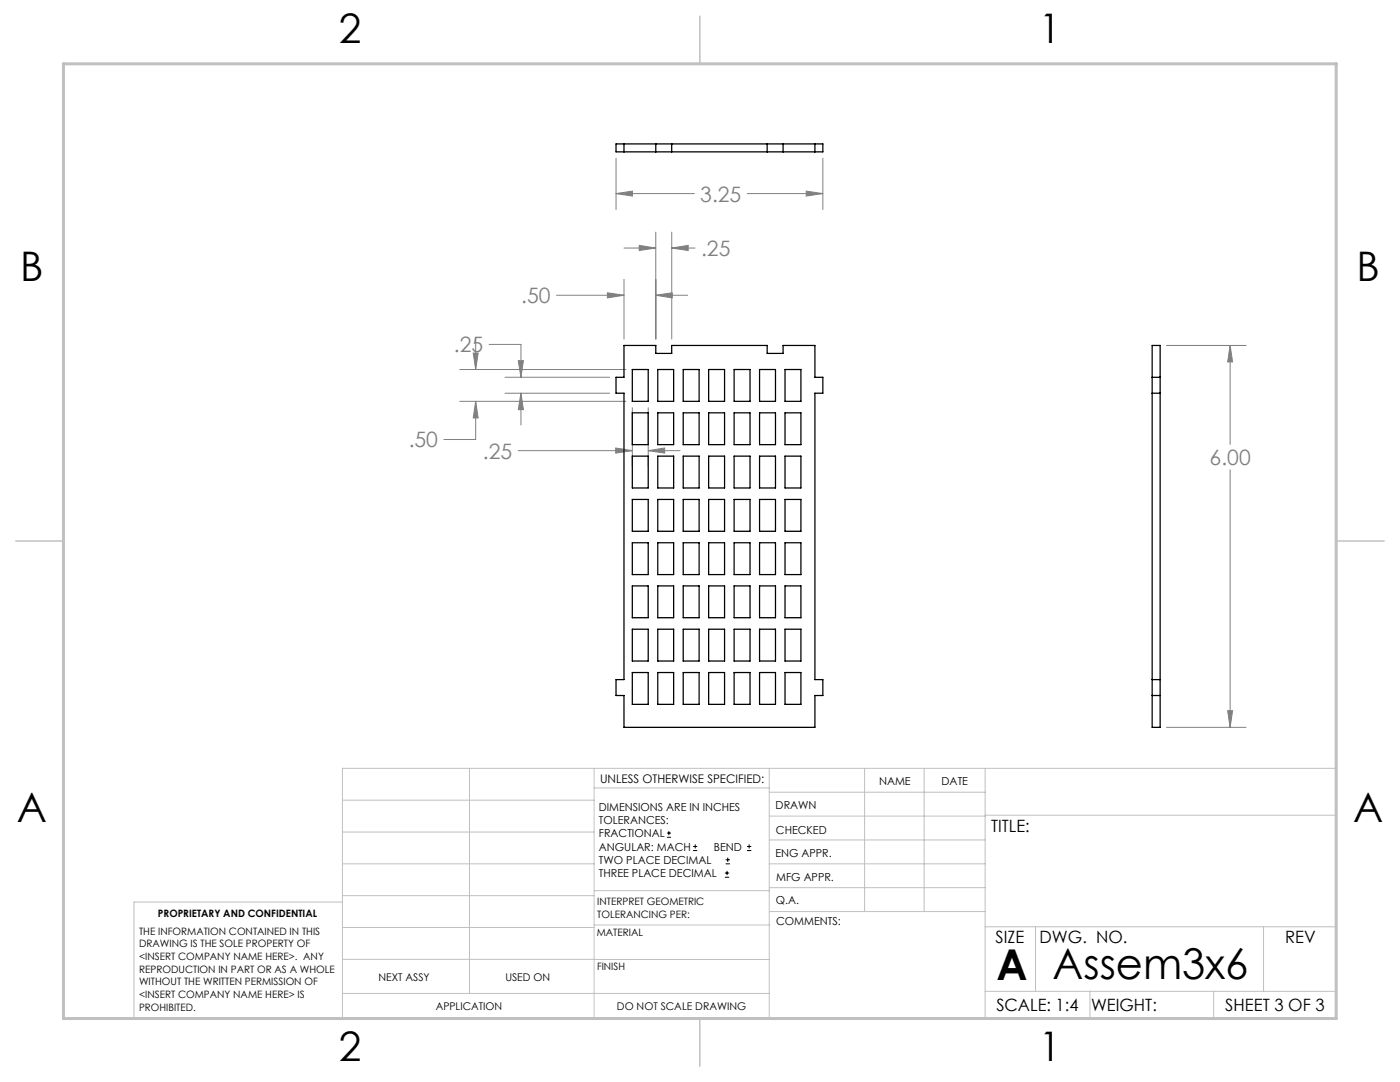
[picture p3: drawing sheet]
<svg xmlns="http://www.w3.org/2000/svg" width="279mm" height="216mm" viewBox="0 0 279 216" stroke-linecap="round" stroke-linejoin="round" font-family="sans-serif">
<g fill="none" stroke="#000" stroke-width=".2">
<path d="M133.1 167.1h.8M133.1 166.2h.8M133.5 165.8v.9M138.3 169.7h.8M138.3 168.9h.8M138.7 168.5v.8M144.7 175h.8M144.7 174.2h.8M144.8 172.4h.9M144.8 171.6h.9M145.1 173.8v.8M145.2 171.1v.9"/>
<path d="M149.1 169.7h.8M149.1 168.9h.8M149.5 168.5v.8"/>
</g>
<g fill="none" stroke="#808080" stroke-width=".2">
<path d="M122.9 31.6v10.2M122.9 38.6h15.7M122.9 38.6l3.3-.5v1zM149.1 38.6h15.1M160.9 38.1l3.3 .5-3.3 .5zM164.2 31.6v10.2M111.1 58.9h13.4M121.2 58.4l3.3 .5-3.3 .5zM124.5 55.7v12M124.5 49.5h6.4M127.6 49l3.3 .5-3.3 .5zM130.9 46.3v21.4"/>
<path d="M130.9 58.9h6.3M130.9 58.9l3.3-.5v1zM134.1 46.3v21.4M134.1 49.5h4.6M134.1 49.5l3.2-.5v1zM91.8 73.7h33.1M94.4 70.4h1l-.5 3.3zM94.9 67.4v6.3M97.6 68.7h6.4v6.6M100.8 78.5h20.9M100.8 75.3h20.9M103.4 72h1.1l-.5 3.3z"/>
<path d="M104 78.5v6.3M104 78.5l.5 3.2h-1.1zM232.8 68.9h15.9M245.5 68.9v19.8M245.5 68.9l.5 3.3h-1zM91.8 80.1h33.1M94.9 80.1v7.6h-6.3M94.9 80.1l.5 3.3h-1zM103.4 89.9h22.8M122.9 89.4l3.3 .5-3.3 .5zM126.2 81.4v11.7M129.4 81.4v11.7"/>
<path d="M129.4 89.9h6.3M129.4 89.9l3.2-.5v1zM245.5 93.7v51.4M232.8 145.1h15.9M245 141.8h1l-.5 3.3z"/>
</g>
<g fill="none" stroke="#c0c0c0" stroke-width=".2">
<path d="M68.3 159.7h50.3M93.7 153.3v44.9M118.6 153.3v49.9M118.6 157.2h34.9M153.5 153.3v49.9M153.5 158.1h43.1M172.5 153.3v28.6M184.4 153.3v28.6M196.6 153.3v49.9M68.3 180h-41.6v23.2h240v-49.9h-198.4v49.9M68.3 178.7h50.3M68.3 172.4h50.3"/>
<path d="M68.3 166h50.3M118.6 177.7h35M153.5 167.6h43.1M153.5 162.8h43.1M153.5 172.4h43.1M153.5 177.1h43.1M196.6 162.7h70.1M68.3 198.2h85.2M68.3 191.4l85.2 .1M68.3 185.1h50.3M118.6 184.6h35M153.6 181.9h43"/>
<path d="M196.6 197.8h70.1M196.6 184.9h70.1M206.7 184.9v12.9M217.5 197.8v5.4M242.2 197.8v5.4M252.2 184.9v12.9"/>
</g>
<path d="M139.7 3.2v9.5M3.1 107.9h9.6M266.7 107.9h9.5M139.7 203.2v9.6" fill="none" stroke="#c0c0c0" stroke-width=".3"/>
<path d="M12.7 12.7h254v190.5h-254z" fill="none" stroke="#c0c0c0" stroke-width=".6"/>
<path d="M104 78.5l.5 3.2h-1.1zM103.4 72h1.1l-.5 3.3zM121.2 58.4l3.3 .5-3.3 .5zM130.9 58.9l3.3-.5v1zM127.6 49l3.3 .5-3.3 .5zM134.1 49.5l3.2-.5v1zM94.4 70.4h1l-.5 3.3zM94.9 80.1l.5 3.3h-1zM122.9 89.4l3.3 .5-3.3 .5zM129.4 89.9l3.2-.5v1zM122.9 38.6l3.3-.5v1zM160.9 38.1l3.3 .5-3.3 .5zM245.5 68.9l.5 3.3h-1zM245 141.8h1l-.5 3.3z" fill="#808080"/>
<g fill="none" stroke="#000" stroke-width=".25">
<path d="M122.9 28.7h41.3v1.6h-41.3zM124.5 28.7v1.6M130.9 28.7v1.6M134.1 28.7v1.6M153.1 28.7v1.6M156.3 28.7v1.6M162.6 28.7v1.6M124.5 68.9h6.4v1.6h3.2v-1.6h19v1.6h3.2v-1.6h6.3v6.4h1.6v3.2h-1.6v57.1h1.6v3.2h-1.6v6.3h-38.1v-6.3h-1.6v-3.2h1.6v-57.1h-1.6v-3.2h1.6zM126.2 73.7h3.2v6.4h-3.2zM131.3 73.7h3.1v6.4h-3.1zM136.3 73.7h3.2v6.4h-3.2zM141.4 73.7h3.2v6.4h-3.2z"/>
<path d="M146.5 73.7h3.2v6.4h-3.2zM151.6 73.7h3.2v6.4h-3.2zM156.7 73.7h3.1v6.4h-3.1zM229.9 75.3h1.6M229.9 68.9h1.6v76.2h-1.6zM229.9 78.5h1.6M126.2 82.4h3.2v6.3h-3.2zM126.2 91h3.2v6.4h-3.2zM126.2 99.7h3.2v6.3h-3.2zM131.3 82.4h3.1v6.3h-3.1zM131.3 91h3.1v6.4h-3.1zM131.3 99.7h3.1v6.3h-3.1z"/>
<path d="M136.3 82.4h3.2v6.3h-3.2zM136.3 91h3.2v6.4h-3.2zM136.3 99.7h3.2v6.3h-3.2zM141.4 82.4h3.2v6.3h-3.2zM141.4 91h3.2v6.4h-3.2zM141.4 99.7h3.2v6.3h-3.2zM146.5 82.4h3.2v6.3h-3.2zM146.5 91h3.2v6.4h-3.2zM146.5 99.7h3.2v6.3h-3.2zM151.6 82.4h3.2v6.3h-3.2zM151.6 91h3.2v6.4h-3.2zM151.6 99.7h3.2v6.3h-3.2z"/>
<path d="M156.7 82.4h3.1v6.3h-3.1zM156.7 91h3.1v6.4h-3.1zM156.7 99.7h3.1v6.3h-3.1zM126.2 108.3h3.2v6.4h-3.2zM126.2 116.9h3.2v6.4h-3.2zM131.3 108.3h3.1v6.4h-3.1zM131.3 116.9h3.1v6.4h-3.1zM136.3 108.3h3.2v6.4h-3.2zM136.3 116.9h3.2v6.4h-3.2zM141.4 108.3h3.2v6.4h-3.2zM141.4 116.9h3.2v6.4h-3.2zM146.5 108.3h3.2v6.4h-3.2z"/>
<path d="M146.5 116.9h3.2v6.4h-3.2zM151.6 108.3h3.2v6.4h-3.2zM151.6 116.9h3.2v6.4h-3.2zM156.7 108.3h3.1v6.4h-3.1zM156.7 116.9h3.1v6.4h-3.1zM126.2 134.2h3.2v6.3h-3.2zM126.2 125.6h3.2v6.3h-3.2zM131.3 134.2h3.1v6.3h-3.1zM131.3 125.6h3.1v6.3h-3.1zM136.3 134.2h3.2v6.3h-3.2zM136.3 125.6h3.2v6.3h-3.2zM141.4 134.2h3.2v6.3h-3.2z"/>
<path d="M141.4 125.6h3.2v6.3h-3.2zM146.5 134.2h3.2v6.3h-3.2zM146.5 125.6h3.2v6.3h-3.2zM151.6 134.2h3.2v6.3h-3.2zM151.6 125.6h3.2v6.3h-3.2zM156.7 134.2h3.1v6.3h-3.1zM156.7 125.6h3.1v6.3h-3.1zM229.9 135.6h1.6M229.9 138.8h1.6"/>
</g>
<g font-size="8.5">
<text x="198.9" y="195.5">A</text>
<text x="210.1" y="195.4">Assem3x6</text>
</g>
<g font-size="8.1">
<text x="67.6" y="8.5">2</text>
<text x="207.3" y="8.5">1</text>
<text x="4" y="56.2">B</text>
<text x="270.7" y="56.2">B</text>
<text x="3.3" y="164.1">A</text>
<text x="270" y="164.1">A</text>
<text x="67.6" y="211.7">2</text>
<text x="207.3" y="211.7">1</text>
</g>
<g font-size="4.2" fill="#808080">
<text x="139.8" y="40.2">3.25</text>
<text x="139.9" y="51.1">.25</text>
<text x="104" y="60.5">.50</text>
<text x="90.6" y="70.3">.25</text>
<text x="81.6" y="89.3">.50</text>
<text x="96.4" y="91.5">.25</text>
<text x="241.4" y="92.8">6.00</text>
</g>
<g font-size="3.4">
<text x="197.8" y="166">TITLE:</text>
<text x="198.7" y="188.1">SIZE</text>
<text x="207.5" y="188.1">DWG. NO.</text>
<text x="256.5" y="188.2">REV</text>
<text x="198.8" y="201.7">SCALE: 1:4</text>
<text x="217.7" y="201.8">WEIGHT:</text>
<text x="244.5" y="201.7">SHEET 3 OF 3</text>
</g>
<text font-size="2.4" x="119.8" y="156.2">UNLESS OTHERWISE SPECIFIED:</text>
<g font-size="2.2">
<text x="119.5" y="161.8">DIMENSIONS ARE IN INCHES</text>
<text x="154.8" y="161.4">DRAWN</text>
<text x="175.4" y="156.6">NAME</text>
<text x="187.9" y="156.7">DATE</text>
<text x="119.5" y="164.4">TOLERANCES:</text>
<text x="119.5" y="167.1">FRACTIONAL</text>
<text x="154.9" y="166.3">CHECKED</text>
<text x="119.5" y="169.7">ANGULAR: MACH</text>
<text x="119.5" y="172.4">TWO PLACE DECIMAL</text>
<text x="142.5" y="169.7">BEND</text>
<text x="154.8" y="171">ENG APPR.</text>
<text x="119.5" y="175">THREE PLACE DECIMAL</text>
<text x="154.9" y="175.7">MFG APPR.</text>
<text x="154.9" y="180.4">Q.A.</text>
<text x="154.9" y="184.6">COMMENTS:</text>
</g>
<g font-size="2.1">
<text x="75.5" y="195.7">NEXT ASSY</text>
<text x="100.9" y="195.7">USED ON</text>
<text x="86.9" y="201.5">APPLICATION</text>
<text x="123.1" y="201.6">DO NOT SCALE DRAWING</text>
</g>
<g font-size="2">
<text x="31.5" y="182.9">PROPRIETARY AND CONFIDENTIAL</text>
<text x="119.2" y="180.6">INTERPRET GEOMETRIC</text>
<text x="119.2" y="183.1">TOLERANCING PER:</text>
<text x="27.8" y="186.5">THE INFORMATION CONTAINED IN THIS</text>
<text x="27.8" y="189">DRAWING IS THE SOLE PROPERTY OF</text>
<text x="27.8" y="191.6">&lt;INSERT COMPANY NAME HERE&gt;. ANY</text>
<text x="119.1" y="186.7">MATERIAL</text>
<text x="27.8" y="194.1">REPRODUCTION IN PART OR AS A WHOLE</text>
<text x="27.8" y="196.6">WITHOUT THE WRITTEN PERMISSION OF</text>
<text x="119.1" y="193.5">FINISH</text>
<text x="27.8" y="199.1">&lt;INSERT COMPANY NAME HERE&gt; IS</text>
<text x="27.8" y="201.7">PROHIBITED.</text>
</g>
</svg>
